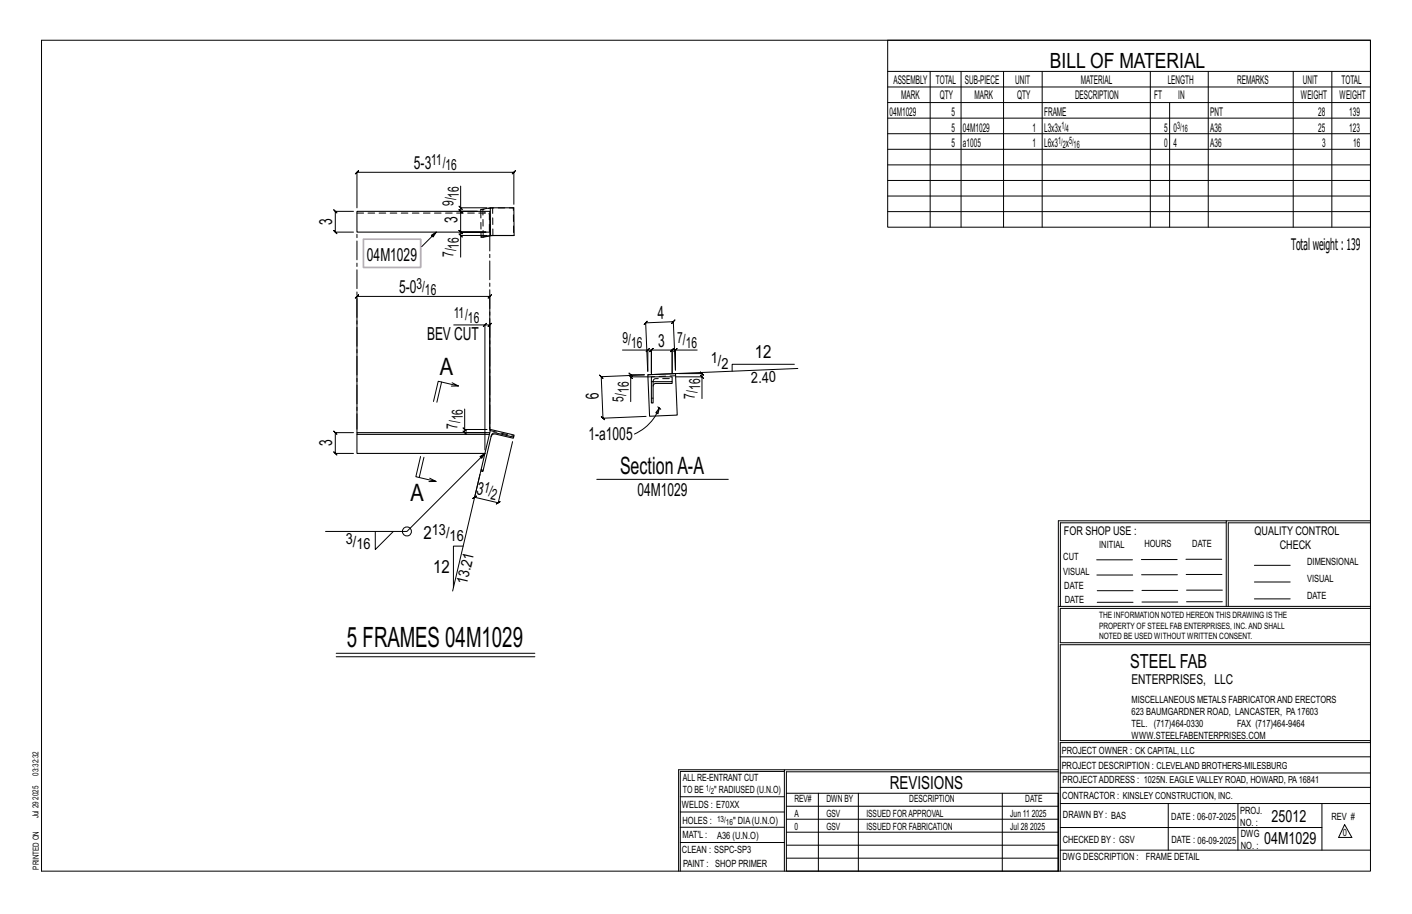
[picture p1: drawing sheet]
<svg xmlns="http://www.w3.org/2000/svg" width="432mm" height="279mm" viewBox="0 0 432 279" stroke-linecap="round" stroke-linejoin="round" font-family="sans-serif">
<g fill="none" stroke="#000" stroke-width=".31">
<path d="M12.7 12.3h406.4v254h-406.4zM271.5 12.3h147.6v57.2h-147.6zM271.5 21.8h147.6M271.5 26.6h147.6M271.5 31.4h147.6M271.5 36.1h147.6M284.5 21.8v47.7M293.9 21.8v47.7M306.9 21.8v47.7M318.7 21.8v47.7M351.8 21.8v47.7M357.7 31.4v38.1"/>
<path d="M369.5 21.8v47.7M395.5 21.8v47.7M407.3 21.8v47.7M140.9 56.9v6.6h8M271.5 40.9h147.6M271.5 45.6h147.6M271.5 50.4h147.6M271.5 55.2h147.6M271.5 59.9h147.6M108.1 64.6h-5.6l-.5-.5 1 1-.5-.5v6.4l-.5-.5 1 1-.5-.5h5.6M133.4 70.9l-1.5 1 .5 .5 1-1.5-4.5 4.5M140.4 71.5l1 1z"/>
<path d="M140.4 63l1 1zM140.9 63.5v1.1l-.5-.5 1 1-.5-.5h5.1h-5.1l-.5-.5 1 1-.5-.5v6.4l-.5-.5 1 1-.5-.5h7.7h-7.7l-.5-.5 1 1-.5-.5v1M148.9 72h-8v6.6M157.1 62.5v-9.8l.5-.5-1 1 .5-.5h-47.9l.5-.5-1 1 .5-.5v10.8M271.5 64.7h147.6M138.8 99.3h9.5v38.2M147.8 99.8l1-1zM148.3 99.3h1.5l-.5 .5 1-1-.5 .5v31.9v-40.6l.5-.5-1 1 .5-.5h-40.6l.5-.5-1 1 .5-.5v40.6M135 116.8l-1.4 6.2M138.3 117l1.9 1-6.2-1.5-1.4 6.2M140.2 118h-2.2M190.4 107h7.7v6.5l-.6-14.8-.5 .5 .9-1-.4 .5 8.4-.4-.5 .6 1-1.1-.5 .5 .6 14.8"/>
<path d="M192.4 114.7l1 1zM197.1 114.6h-4.2l-.5-.5 1 1-.5-.5v.6M197.1 114.6l-13.2 .6-.6-.5 1.1 .9-.5-.4 .5 12.6-.5-.4 1 .9-.5-.5 13.2-.5M198.1 107h1.1l-.5 .5 1-1-.5 .5v7.1v-7.1l-.5 .5 1-1-.5 .5h6.3l-.5 .5 1-1-.5 .5v7.1v-7.1l-.5 .5 1-1-.5 .5h1.1M198.1 115.2h-5.2v7.6M198.6 106.5l-1 1zM206.6 115.2h8.1v6.6M207.1 106.5l-1 1zM207.6 114.2h7.1l-.5-.5 1 1-.5-.5v1M213.2 107h-6.6v6.1M214.2 114.7l1 1zM242.9 111.4h-19v2.1"/>
<path d="M244 112.6l-45.9 2M108.1 132.3h-5.6l-.5-.5 1 1-.5-.5v6.3l-.5-.5 1 1-.5-.5h5.6M128.6 139.5l-1.4 6.2 6.1 1.5-1.9-1M129.6 139.8l-1.4 6.2M141.6 130.8l1 1zM142.1 125v6.3h6.8M142.1 131.3v1l-.5-.5 1 1-.5-.5h6.6M148.3 138.6l-1.5 1 .5 .5 1-1.5-23.9 23.9h-24.8M156.7 135l-4.3 18.7 .6-.4-1.2 .8 .6-.4-7.3-1.7 .6-.4-1.2 .8 .6-.4 1.7-7M201.2 124.3l.4 .4M201.6 124.7l-.4 1.8-.7-.3zM201.6 124.7a14.4 14.4 0 0 1-7.6 8"/>
<path d="M201.6 124.7l.5 .4M133.3 147.2h-2.1M147 144l-8.6 36.7M182.5 146.5h40.2M375 159.8h-50.7v25.6M375 159.2h-51.3l-.1 107.1M419.1 159.2h-44.1v26.2M419.1 159.8h-43.5v25.6M114.8 162.5v5.5l5.5-5.5M141.6 166.9h-2.9v12.7M335.4 171.1h10.9M335.4 175.8h11"/>
<path d="M349 171h11M349.1 175.7h11M362.7 171h10.9M362.7 175.6h11M383.6 172.8h11M383.6 177.9h11M102.8 199.7h60.8M323.7 185.4h95.4M335.5 184.1h11M335.5 180.6h11M349.2 184h11M349.2 180.5h11"/>
<path d="M362.9 180.4h10.9M362.9 184h10.9M383.6 183.1h11M419.1 186h-94.9v10.5h94.9M419.1 197.1h-94.9v29.3h94.9v.6h-94.9v39.3M102.8 200.8h60.8M239.9 235.8h-31.9v30.5M239.9 235.3h-32.4v31M323.6 235.3h-83.7v31M323.6 235.9h-83.1v6.6M324.2 236.3h94.9M324.2 231.4h94.9"/>
<path d="M208 252.9h31.9M208 257.5h31.9M208 243.6h31.9M208 248.2h31.9M240.5 242.5h83.1v23.8h-83.1zM240.5 258.4h83.1M240.5 254.4h83.1M240.5 250.4h83.1M240.5 246.5h83.1M250.3 242.5v23.8M262.5 242.5v23.8M306.5 242.5v23.8"/>
<path d="M324.2 253h80.1M324.2 245.6h94.9M324.2 259.9h94.9M324.2 240.7h94.9M357.3 245.6v14.3M378.6 245.6v14.3M404.3 245.6v14.3M411.2 252.1l2.2 3.9h-4zM240.5 262.3h83.1"/>
<circle cx="124.4" cy="162.5" r="1.38"/>
</g>
<g fill="none" stroke="#000" stroke-width=".32">
<path d="M109.2 64.6h40.6v6.4h-40.6zM147.1 71v1.5l2.9-.5M149.9 63.5h7.2l.1 8.5h-7.2zM149.9 63.5l-2.9 .6v.5M157.2 72h-.1a29.1 29.1 0 0 0-9.3 .5h-.7M198.1 114.6l8.5-.4 .5 12.7-8.5 .3zM199.2 115.2h6.3v1.5h-6.3zM199.2 116.7v6.5h.5v-5.2a.8 .8 0 0 1 .8-.8h5v-.5M109.2 132.8v5.8h39.1M149.8 132.3h-40.6v.5h40.5M150 131.3l7.2 1.7-.1 .6-5.6-1.3a1.06 1.06 0 0 0-1.2 .8l-2.5 10.7-.7-.2zM150.2 133.5a1.06 1.06 0 0 1 1.3-.8l5.5 1.3 .1-.4"/>
<path d="M147.1 143.6l-.1 .4 .7 .1 .1-.3"/>
</g>
<g fill="none" stroke="#000" stroke-width=".31" stroke-dasharray="2 1.4">
<path d="M109.2 65.1l40.3 .1M147 64.1h.7M147 64.6l.1 6.4M147.8 72.5l-.1-8.4 2.5-.5M148.3 64.6v.5M149.5 65.2l.2 5.8M150.2 63.6h.5M150.7 72v-8.4l.8-.1h5.5l.1 8.5M157 63.5h.1M198.1 115.2l8.5-.3M199.7 118v-1.4M199.7 116.6a.8 .8 0 0 1 .8-.9h5"/>
<path d="M149.9 131.6l7.2 1.7M199.7 121.7h-.5"/>
</g>
<path d="M111.1 73.1h17.5v8.7h-17.5z" fill="none" stroke="#f0f" stroke-width=".5"/>
<path d="M149.8 71v61.3M109.2 132.3v-61.3" fill="none" stroke="#000" stroke-width=".31" stroke-dasharray="5.8 1 1 1"/>
<text font-size="8.6" x="106.1" y="197.7">5 FRAMES 04M1029</text>
<g font-size="7.3">
<text x="134.6" y="114.6">A</text>
<text x="189.6" y="144.8">SectionA-A</text>
<text x="125.5" y="153.1">A</text>
</g>
<text font-size="6.4" x="321.1" y="20.7">BILL OF MATERIAL</text>
<text font-size="5.9" x="345.6" y="204.1">STEEL FAB</text>
<g font-size="5.5">
<text x="126.6" y="51.7">5-3</text>
<text x="101.5" y="68.8" transform="rotate(-90 101.5 68.8)">3</text>
<text x="139.9" y="68.2" transform="rotate(-90 139.9 68.2)">3</text>
<text x="112.2" y="79.7">04M1029</text>
<text x="122" y="89.6">5-0</text>
<text x="201.1" y="97.5" transform="rotate(-2 201.1 97.5)">4</text>
<text x="130.6" y="103.9">BEV CUT</text>
<text x="201.3" y="106">3</text>
<text x="230.8" y="109.3">12</text>
<text x="183.2" y="121.9" transform="rotate(-92 183.2 121.9)">6</text>
<text x="101.5" y="136.5" transform="rotate(-90 101.5 136.5)">3</text>
<text x="179.9" y="134.6">1-a1005</text>
<text x="145.5" y="151.1" transform="rotate(13 145.5 151.1)">3</text>
<text x="194.9" y="151.5">04M1029</text>
<text x="129.5" y="164.9">2</text>
<text x="132.5" y="175.1">12</text>
<text x="272.2" y="241.1">REVISIONS</text>
</g>
<g font-size="5.1">
<text x="388.9" y="251.3">25012</text>
<text x="386.6" y="258.1">04M1029</text>
</g>
<text font-size="4.9" x="394.8" y="76.4">Totalweight : 139</text>
<g font-size="4.7">
<text x="131.9" y="50.4">11/</text>
<text x="136.2" y="52.1">16</text>
<text x="138.6" y="63" transform="rotate(-90 138.6 63)">9/</text>
<text x="140.3" y="60.4" transform="rotate(-90 140.3 60.4)">16</text>
<text x="140.3" y="76" transform="rotate(-90 140.3 76)">16</text>
<text x="138.6" y="78.6" transform="rotate(-90 138.6 78.6)">7/</text>
<text x="127.3" y="88.4">3/</text>
<text x="130" y="90">16</text>
<text x="138.8" y="97.1">11/</text>
<text x="143.1" y="98.8">16</text>
<text x="190.4" y="104.8">9/</text>
<text x="193" y="106.4">16</text>
<text x="207.1" y="104.8">7/</text>
<text x="209.7" y="106.4">16</text>
<text x="217.4" y="111">1/</text>
<text x="220.7" y="112.7">2</text>
<text x="214.1" y="119.2" transform="rotate(-90 214.1 119.2)">16</text>
<text x="229.8" y="117.1" transform="rotate(-2 229.8 117.1)">2.40</text>
<text x="190.6" y="122.8" transform="rotate(-90 190.6 122.8)">5/</text>
<text x="192.3" y="120.2" transform="rotate(-90 192.3 120.2)">16</text>
<text x="212.4" y="121.8" transform="rotate(-90 212.4 121.8)">7/</text>
<text x="139.9" y="131.1" transform="rotate(-90 139.9 131.1)">7/</text>
<text x="141.5" y="128.5" transform="rotate(-90 141.5 128.5)">16</text>
<text x="147.7" y="150.3" transform="rotate(13 147.7 150.3)">1/</text>
<text x="149.9" y="152.5" transform="rotate(13 149.9 152.5)">2</text>
<text x="105.8" y="166.3">3/</text>
<text x="109" y="168">16</text>
<text x="132.1" y="163.6">13/</text>
<text x="137.5" y="165.3">16</text>
<text x="142.8" y="178.9" transform="rotate(-77 142.8 178.9)">13.21</text>
</g>
<text font-size="4.2" x="346" y="209.1">ENTERPRISES, LLC</text>
<g font-size="3.7">
<text x="273.2" y="25.6">ASSEMBLY</text>
<text x="286.2" y="25.6">TOTAL</text>
<text x="295.1" y="25.6">SUB-PIECE</text>
<text x="310.4" y="25.6">UNIT</text>
<text x="330.5" y="25.6">MATERIAL</text>
<text x="357.1" y="25.6">LENGTH</text>
<text x="378.3" y="25.6">REMARKS</text>
<text x="398.4" y="25.6">UNIT</text>
<text x="410.2" y="25.6">TOTAL</text>
<text x="272.1" y="35.5">04M1029</text>
<text x="275.6" y="30.4">MARK</text>
<text x="287.4" y="30.4">QTY</text>
<text x="290.9" y="35.5">5</text>
<text x="298" y="30.4">MARK</text>
<text x="311" y="30.4">QTY</text>
<text x="319.3" y="35.5">FRAME</text>
<text x="328.7" y="30.4">DESCRIPTION</text>
<text x="353" y="30.4">FT</text>
<text x="360.3" y="30.4">IN</text>
<text x="370.1" y="35.5">PNT</text>
<text x="397.8" y="30.4">WEIGHT</text>
<text x="403.2" y="35.5">28</text>
<text x="409.6" y="30.4">WEIGHT</text>
<text x="412.6" y="35.5">139</text>
<text x="290.9" y="40.2">5</text>
<text x="294.5" y="40.2">04M1029</text>
<text x="315.8" y="40.2">1</text>
<text x="319.3" y="40.2">L3x3x</text>
<text x="356" y="40.2">5</text>
<text x="358.9" y="40.2">0</text>
<text x="370.1" y="40.2">A36</text>
<text x="403.2" y="40.2">25</text>
<text x="412.6" y="40.2">123</text>
<text x="290.9" y="45">5</text>
<text x="294.5" y="45">a1005</text>
<text x="315.8" y="45">1</text>
<text x="319.3" y="45">L6x3 x</text>
<text x="356" y="45">0</text>
<text x="358.9" y="45">4</text>
<text x="370.1" y="45">A36</text>
<text x="404.3" y="45">3</text>
<text x="413.8" y="45">16</text>
<text x="325.3" y="163.4">FOR SHOP USE :</text>
<text x="383.7" y="163.4">QUALITY CONTROL</text>
<text x="391.4" y="167.8">CHECK</text>
</g>
<g font-size="3.1">
<text x="324.6" y="39.4">1/</text>
<text x="326" y="40.5">4</text>
<text x="360" y="39.4">3/</text>
<text x="361.4" y="40.5">16</text>
<text x="323.6" y="44.1">1/ 5/</text>
<text x="325" y="45.3">2</text>
<text x="328.3" y="45.3">16</text>
<text x="336.2" y="167.4">INITIAL</text>
<text x="350" y="167.1">HOURS</text>
<text x="364.6" y="167.2">DATE</text>
<text x="325.2" y="171.3">CUT</text>
<text x="399.8" y="172.8">DIMENSIONAL</text>
<text x="325.1" y="175.8">VISUAL</text>
<text x="399.8" y="177.9">VISUAL</text>
<text x="325.5" y="180">DATE</text>
<text x="325.7" y="184.4">DATE</text>
<text x="399.8" y="183.1">DATE</text>
<text x="346" y="215">MISCELLANEOUS METALS FABRICATORAND ERECTORS</text>
<text x="346" y="218.6">623 BAUMGARDNER ROAD, LANCASTER, PA17603</text>
<text x="346" y="225.8">WWW.STEELFABENTERPRISES.COM</text>
<text x="346" y="222.2">TEL. (717)464-0330</text>
<text x="378.3" y="222.2">FAX (717)464-9464</text>
<text x="324.7" y="230.5">PROJECT OWNER : CK CAPITAL, LLC</text>
<text x="208.8" y="238.8">ALL RE-ENTRANT CUT</text>
<text x="324.7" y="235.1">PROJECT DESCRIPTION : CLEVELAND BROTHERS-MILESBURG</text>
<text x="324.9" y="239.5">PROJECTADDRESS : 1025N. EAGLE VALLEY ROAD, HOWARD, PA16841</text>
<text x="208.8" y="242.5">TO BE</text>
<text x="218.4" y="242.5">&quot; RADIUSED (U.N.O)</text>
<text x="242.9" y="245.3">REV#</text>
<text x="252.7" y="245.3">DWN BY</text>
<text x="278.1" y="245.3">DESCRIPTION</text>
<text x="313.5" y="245.3">DATE</text>
<text x="324.9" y="244.2">CONTRACTOR : KINSLEY CONSTRUCTION, INC.</text>
<text x="208.5" y="247">WELDS : E70XX</text>
<text x="208.7" y="251.7">HOLES :</text>
<text x="224.2" y="251.8">&quot; DIA(U.N.O)</text>
<text x="242.9" y="249.9">A</text>
<text x="252.7" y="249.9">GSV</text>
<text x="264.9" y="249.9">ISSUED FORAPPROVAL</text>
<text x="309" y="249.9">Jun 11</text>
<text x="315.5" y="249.9">2025</text>
<text x="325.1" y="250">DRAWN BY : BAS</text>
<text x="358.2" y="250.5">DATE : 06-07-2025</text>
<text x="379.3" y="248.9">PROJ.</text>
<text x="407.2" y="250.5">REV #</text>
<text x="208.7" y="256.3">MAT'L :</text>
<text x="219.3" y="256.4">A36 (U.N.O)</text>
<text x="242.9" y="253.8">0</text>
<text x="252.7" y="253.8">GSV</text>
<text x="264.9" y="253.8">ISSUED FOR FABRICATION</text>
<text x="309" y="253.8">Jul 28</text>
<text x="315" y="253.8">2025</text>
<text x="325" y="257.6">CHECKED BY : GSV</text>
<text x="358.3" y="257.7">DATE : 06-09-2025</text>
<text x="379.3" y="252.5">NO. :</text>
<text x="379.5" y="255.9">DWG</text>
<text x="410.6" y="255.5">0</text>
<text x="208.6" y="260.7">CLEAN : SSPC-SP3</text>
<text x="324.9" y="262.9">DWG DESCRIPTION :</text>
<text x="350.4" y="263">FRAME DETAIL</text>
<text x="379.5" y="259.5">NO. :</text>
<text x="208.9" y="265">PAINT : SHOP PRIMER</text>
</g>
<g font-size="2.7">
<text x="336.1" y="189">THE INFORMATION NOTED HEREON THIS DRAWING IS THE</text>
<text x="336.1" y="195.4">NOTED BE USED WITHOUT WRITTEN CONSENT.</text>
<text x="336.1" y="192.2">PROPERTY OF STEEL FAB ENTERPRISES, INC.AND SHALL</text>
</g>
<g font-size="2.6">
<text x="215.9" y="241.8">1/</text>
<text x="217.4" y="242.7">2</text>
<text x="219.3" y="251.1">13/</text>
<text x="222" y="252.1">16</text>
</g>
<g font-size="2.5">
<text x="11.7" y="237.1" transform="rotate(-90 11.7 237.1)">03:32:32</text>
<text x="11.8" y="244.4" transform="rotate(-90 11.8 244.4)">2025</text>
<text x="11.8" y="250.1" transform="rotate(-90 11.8 250.1)">Jul 29</text>
<text x="11.9" y="265.8" transform="rotate(-90 11.9 265.8)">PRINTED ON</text>
</g>
</svg>
